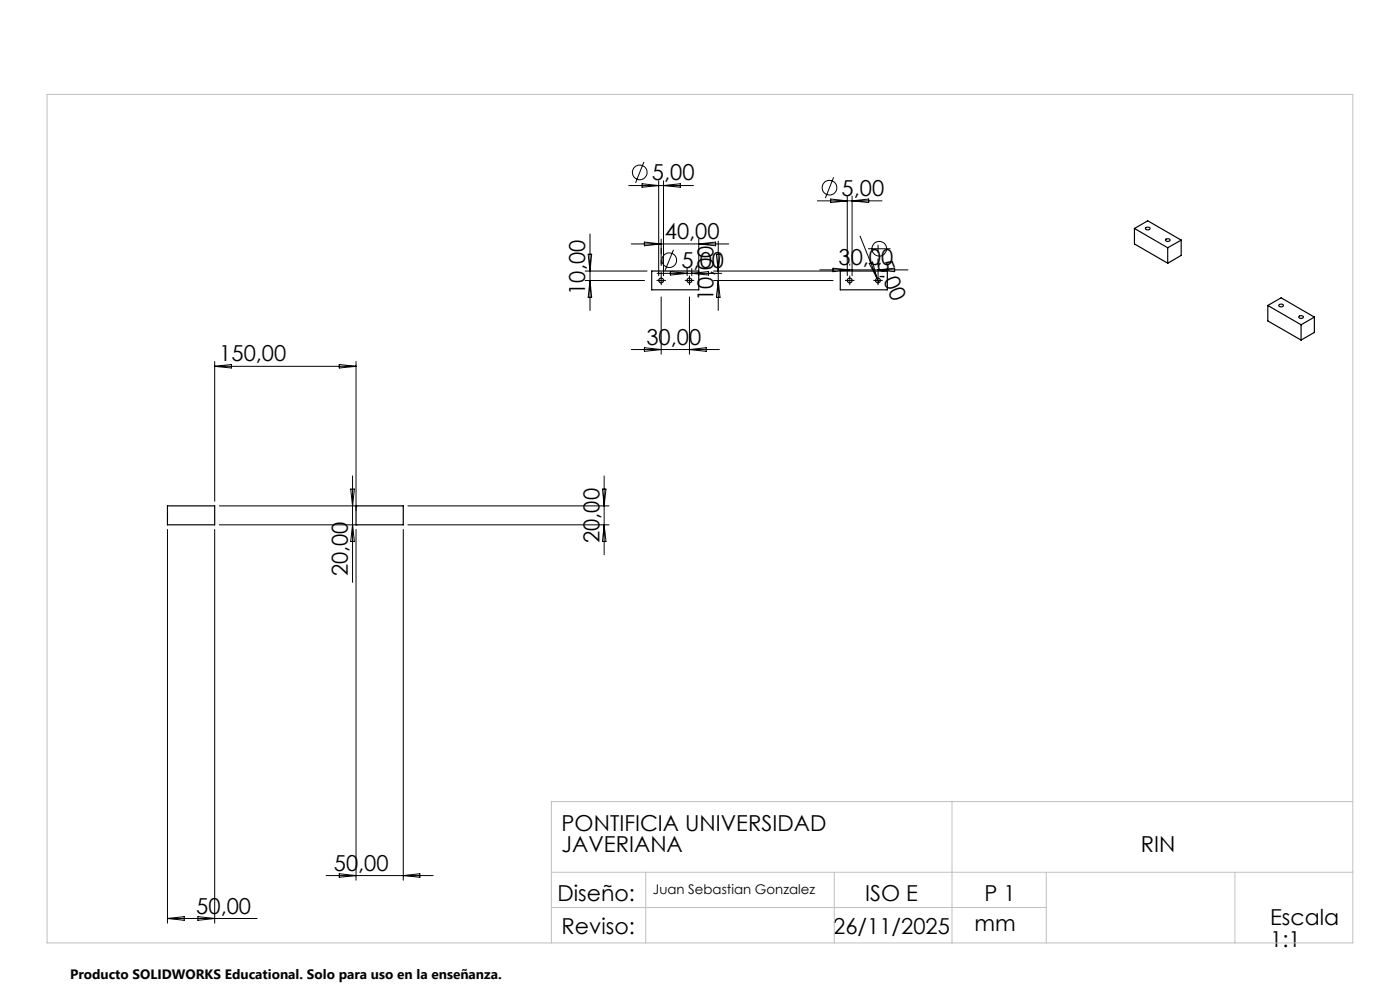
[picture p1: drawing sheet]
<svg xmlns="http://www.w3.org/2000/svg" width="297mm" height="210mm" viewBox="0 0 297 210" stroke-linecap="round" stroke-linejoin="round" font-family="sans-serif">
<g fill="none" stroke="#000" stroke-width=".25">
<path d="M138.3 57.5h9.9v4h-9.9zM178.3 57.5h9.9v4h-9.9zM240.7 48.5l7 4.1M240.7 48.5v3.2l7 4.1M240.7 48.5l2.8-1.7 7.1 4.1M243 48.4a.54 .54 0 0 1 .5-.2 .54 .54 0 0 1 .4 .4l-.1 .1a.53 .53 0 0 1-.8-.3zM247.3 50.8l.1-.1a.45 .45 0 0 1 .5-.1 .45 .45 0 0 1 .2 .5 .49 .49 0 0 1-.5 .1 .49 .49 0 0 1-.3-.4zM247.7 52.6v3.2M250.6 50.9l-2.9 1.7M250.6 50.9v3.3l-2.9 1.6M269 64.8l7 4.1M269 64.8l2.8-1.6 7 4.1"/>
<path d="M269 64.8v3.3l7 4M271.3 64.7a.52 .52 0 0 1 .5-.2 .52 .52 0 0 1 .4 .4l-.1 .1a.51 .51 0 0 1-.8-.3zM275.5 67.2l.1-.1a.44 .44 0 0 1 .5-.2 .44 .44 0 0 1 .3 .5 .56 .56 0 0 1-.9-.2zM276 68.9v3.2M278.8 67.3l-2.8 1.6M278.8 67.3v3.2l-2.8 1.6M35.5 107.3h10v4h-10zM75.5 107.3h10v4h-10z"/>
<circle cx="140.2" cy="59.5" r=".51"/>
<circle cx="146.3" cy="59.5" r=".49"/>
<circle cx="180.2" cy="59.5" r=".51"/>
<circle cx="186.2" cy="59.5" r=".51"/>
</g>
<g fill="none" stroke="#000" stroke-width=".21">
<path d="M133.4 39.4h13.7M136.2 39l3.5 .4-3.5 .3zM136.6 34.4l-1.8 4.4M139.7 38.3v20.2M140.8 38.3v20.2M140.8 39.4l3.5-.4v.7zM176.8 37.6l-1.7 4.4M124.1 59.5h12.6M124.1 57.5h13.2M124.8 53.9h.7l-.3 3.6zM125.2 49.6v16.3M125.2 59.5l.3 3.6h-.7z"/>
<path d="M133.9 51.7h20.7M136.7 51.4l3.6 .3-3.6 .4zM139.4 58h13.7M139.7 59.5h1.1M140.3 50.7v5.3M140.3 59v1M142.2 57.6l3.6 .4-3.6 .3zM142.9 53l-1.8 4.4M145.8 59.5h1M145.8 57v1.5M146.3 59v1M146.8 57v1.5"/>
<path d="M146.8 58l3.5-.4v.7zM148.2 50.7v7.8M148.2 51.7l3.6-.3v.7zM151.4 59.5h25.3M151.4 57.5h25.8M152 53.9h.8l-.4 3.6zM152.4 59.5l.4 3.6h-.8zM152.4 51.1v14.8M173.4 42.6h13.7M173.9 57.2h18.7M176.2 42.2l3.5 .4-3.5 .4zM176.7 56.9l3.6 .3-3.6 .4z"/>
<path d="M179.7 59.5h1.1M179.7 41.6v16.9M180.3 56v.3M180.3 59v1M180.8 41.6v16.9M180.8 42.6l3.5-.4v.8zM182.5 50.1l3.6 8.9M184.1 52.8h4.8M184.4 55.9l.7-.3 1 3.4zM185.7 59.5h1.1M186.1 59l.3 1M186.3 56v.3"/>
<path d="M186.3 59v1M186.3 57.2l3.5-.3v.7zM45.5 76.7v29.6M45.5 77.7h30M45.5 77.7l3.6-.4v.8zM72 77.3l3.5 .4-3.5 .4zM75.5 76.7v31.6M133.9 74.1h18.7M136.7 73.8l3.6 .3-3.6 .4zM140.3 63v12.1M146.3 63v12.1M146.3 74.1l3.5-.3v.7z"/>
<path d="M35.5 112.3v83.5M45.5 112.3v83.5M46.5 107.3h29.3M46.5 111.3h29.3M74.4 103.7h.8l-.4 3.6zM74.8 111.3l.4 3.6h-.8zM74.8 101v22.5M75.5 112.3v74.4M85.5 112.3v74.4M86.5 107.3h42.7M86.5 111.3h42.7M127.8 103.7h.8l-.4 3.6z"/>
<path d="M128.2 101v16.7M128.2 111.3l.4 3.6h-.8zM35.5 194.8h19M35.5 194.8l3.6-.4v.8zM42 194.4l3.5 .4-3.5 .4zM69.2 185.7h22.7M72 185.3l3.5 .4-3.5 .4zM85.5 185.7l3.6-.4v.8z"/>
<circle cx="135.7" cy="36.6" r="1.55"/>
<circle cx="176" cy="39.8" r="1.55"/>
<circle cx="142" cy="55.2" r="1.55"/>
<circle cx="186.5" cy="52.8" r="1.56"/>
</g>
<path d="M186.3 59v-7.1" fill="none" stroke="#000" stroke-width=".21" stroke-dasharray="15.2 1.3 1.3 1.3" stroke-dashoffset="13.6" stroke-linecap="butt"/>
<g fill="none" stroke="#000" stroke-width=".21" stroke-dasharray="15.2 1.3 1.3 1.3" stroke-linecap="butt">
<path d="M139.8 59.5h-.5M140.3 60v.5M140.8 59.5h.5M145.8 59.5h-.5M146.3 59v-.5M146.3 60v.5M146.8 59.5h.5M179.8 59.5h-.5M180.3 59v-.5M180.3 60v.5M180.8 59.5h.5M185.8 59.5h-.5"/>
<path d="M186.3 60v.5M186.8 59.5h.5"/>
</g>
<path d="M140.3 59v-6.4" fill="none" stroke="#000" stroke-width=".21" stroke-dasharray="15.2 1.3 1.3 1.3" stroke-dashoffset="13.9" stroke-linecap="butt"/>
<path d="M10 20h277v180h-277zM202 170v30M287 170h-170v30M117 185h170M117 192.5h105M137 185v15M177 185v15M222 185v15M262 185v15" fill="none" stroke="#c0c0c0" stroke-width=".21"/>
<g font-size="4.7">
<text x="138.3" y="38.3">5,00</text>
<text x="178.6" y="41.5">5,00</text>
<text x="141" y="50.7">40,00</text>
<text x="144.6" y="56.9">5,00</text>
<text x="177.9" y="56.2">30,00</text>
<text x="185.9" y="55.8" transform="rotate(68 185.9 55.8)">5,00</text>
<text x="124.2" y="62.5" transform="rotate(-90 124.2 62.5)">10,00</text>
<text x="151.4" y="63.8" transform="rotate(-90 151.4 63.8)">10,00</text>
<text x="46.5" y="76.7">150,00</text>
<text x="137.1" y="73.1">30,00</text>
<text x="127.2" y="115.2" transform="rotate(-90 127.2 115.2)">20,00</text>
<text x="73.8" y="122.2" transform="rotate(-90 73.8 122.2)">20,00</text>
<text x="119.1" y="176.3">PONTIFICIA UNIVERSIDAD</text>
<text x="70.8" y="184.7">50,00</text>
<text x="119.1" y="180.8">JAVERIANA</text>
<text x="242" y="180.8">RIN</text>
<text x="118.3" y="191.1">Diseño:</text>
<text x="183.5" y="191.1">ISO E</text>
<text x="208.9" y="191.1">P 1</text>
<text x="41.6" y="193.8">50,00</text>
<text x="206.8" y="197.4">mm</text>
<text x="269.5" y="196.3">Escala</text>
<text x="119.1" y="198.2">Reviso:</text>
<text x="176.8" y="198.2">26/11/2025</text>
<text x="269.5" y="200.8">1:1</text>
</g>
<text font-size="2.9" x="14.9" y="207.6">Producto SOLIDWORKS Educational. Solo para uso en la enseñanza.</text>
<text font-size="2.8" x="138.5" y="189.7">Juan Sebastian Gonzalez</text>
</svg>
